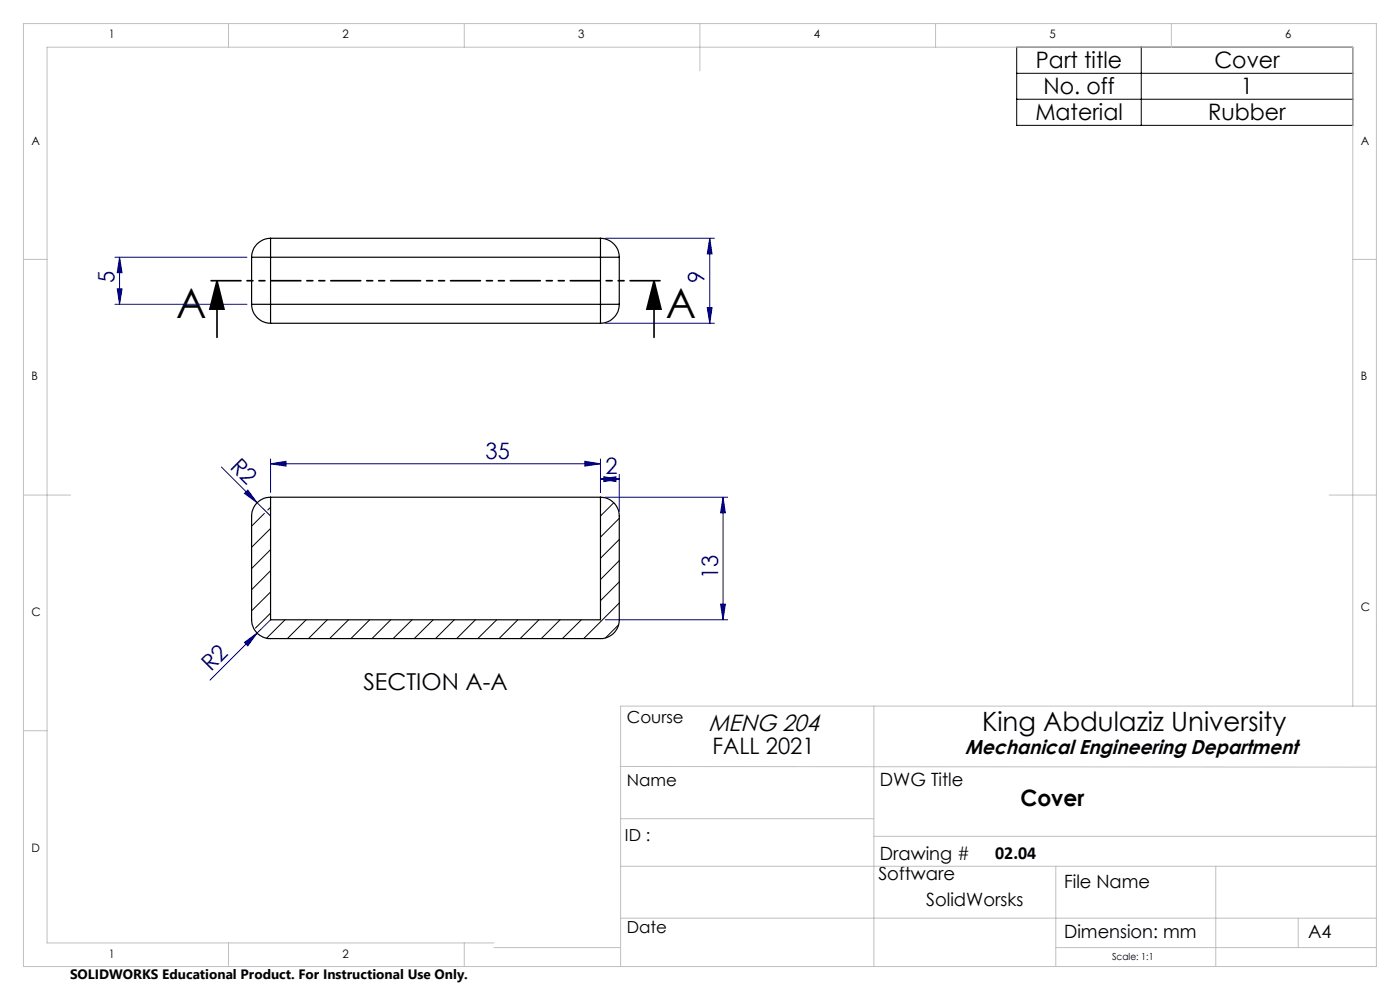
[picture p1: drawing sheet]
<svg xmlns="http://www.w3.org/2000/svg" width="297mm" height="210mm" viewBox="0 0 297 210" stroke-linecap="round" stroke-linejoin="round" font-family="sans-serif">
<path d="M46 59.6l1.5 6h-3zM46 59.6v12M138.7 59.6l1.5 6h-3zM138.7 59.6v12" fill="none" stroke="#000" stroke-width=".35"/>
<g fill="none" stroke="#000080" stroke-width=".21">
<path d="M24.4 54.6h28M25.4 54.6l.5 3.2h-1zM25.4 54.6v9.9M128.4 50.5h23.2M150.6 50.5l.5 3.4h-1.1zM150.6 50.5v18.1M24.4 64.5h28M24.9 61.3h1l-.5 3.2zM128.4 68.6h23.2M150 65.3h1.1l-.5 3.3zM47 99.1l7.5 7.5M57.4 98.4l3.3-.5v1z"/>
<path d="M57.4 97.4v7.1M57.4 98.4h70M124.1 97.9l3.3 .5-3.3 .5zM127.4 97.4v7.1M51.9 104.7l.7-.7 1.9 2.6zM54.5 106.6l2.9 2.9M127.4 101.6l3.3-.5v1.1zM127.4 101.6h4M128.1 101.1l3.3 .5-3.3 .6zM128.4 105.5h26M131.4 100.6v7.9M153.4 105.5l.5 3.3h-1z"/>
<path d="M153.4 105.5v26M51.9 136.3l2.6-2-1.9 2.7zM54.5 134.3l-9.9 10M57.4 131.5l-2.9 2.8M128.4 131.5h26M152.9 128.2h1l-.5 3.3z"/>
</g>
<path d="M215.7 10h71.3v16.6h-71.3zM215.7 15.5h71.3M242.1 10v16.6M215.7 21.1h71.3" fill="none" stroke="#000" stroke-width=".21"/>
<path d="M140.8 59.5h-96.8" fill="none" stroke="#000" stroke-width=".35" stroke-dasharray="6.3 1.3 1.3 1.3 1.3 1.3" stroke-dashoffset="-.7"/>
<g fill="none" stroke="#c0c0c0" stroke-width=".21">
<path d="M5 5h287v200h-287zM48.5 5v5M98.5 5v5M148.5 5v10M198.5 5v5M248.5 5v5M5 55h5M287 55h5M5 105h10M282 105h10M5 155h5M185.4 149.8v55.2"/>
<path d="M287 149.8v-139.8h-277v190h94.8M292 149.8h-160.3v55.2M131.5 162.6l160.5 .1M131.7 173.7h53.7M185.4 177.4h106.6M131.7 183.8h160.3M131.7 194.8h160.3M224 183.8v21.2M257.9 183.8v21.2M275.4 194.8v6.2M48.5 200v5M98.5 200v5"/>
<path d="M104.8 201h26.9M224 201h68"/>
</g>
<path d="M138.7 59.6l1.5 6h-3zM46 59.6l1.5 6h-3z" fill="#000"/>
<g fill="#000080">
<path d="M51.9 104.7l.7-.7 1.9 2.6z"/>
<path d="M51.9 136.3l2.6-2-1.9 2.7z"/>
<path d="M124.1 97.9l3.3 .5-3.3 .5zM57.4 98.4l3.3-.5v1z"/>
<path d="M128.1 101.1l3.3 .5-3.3 .6zM127.4 101.6l3.3-.5v1.1z"/>
<path d="M150 65.3h1.1l-.5 3.3zM150.6 50.5l.5 3.4h-1.1zM24.9 61.3h1l-.5 3.2zM25.4 54.6l.5 3.2h-1z"/>
<path d="M152.9 128.2h1l-.5 3.3zM153.4 105.5l.5 3.3h-1z"/>
</g>
<g fill="none" stroke="#000" stroke-width=".25">
<path d="M53.4 54.6h4M53.4 54.6v9.9M57.4 50.5v4.1M57.4 50.5a4 4 0 0 0-4 4.1M57.4 54.6h70M57.4 50.5h70M57.4 54.6v9.9M127.4 54.6h4M127.4 50.5v4.1M127.4 50.5a4 4 0 0 1 4 4.1M127.4 54.6v9.9M131.4 54.6v9.9"/>
<path d="M53.4 64.5h4M53.4 64.5a4 4 0 0 0 4 4.1M57.4 64.5v4.1M57.4 68.6h70M57.4 64.5h70M127.4 64.5h4M127.4 64.5v4.1M131.4 64.5a4 4 0 0 1-4 4.1M57.4 105.5a4 4 0 0 0-4 4v22a4 4 0 0 0 4 4h70a4 4 0 0 0 4-4v-22a4 4 0 0 0-4-4M57.4 105.5v26h70v-26M57.4 105.5h70"/>
</g>
<g fill="none" stroke="#000" stroke-width=".21">
<path d="M56.1 108.9l-2.7 2.7M57.4 107.6l-.6 .6M57.4 112.1l-4 4M57.4 116.6l-4 4M130.2 106.6l-2.8 2.9M131.4 110l-4 3.9M131.4 114.4l-4 4M131.4 118.9l-4 4M57.4 121.1l-4 4M57.4 125.6l-4 4M57.4 130.1l-3.2 3.1M60.5 131.5l-3.9 3.9"/>
<path d="M64.9 131.5l-3.9 4M69.4 131.5l-4 4M73.9 131.5l-4 4M78.4 131.5l-4 4M82.9 131.5l-4 4M87.4 131.5l-4 4M91.9 131.5l-4 4M96.4 131.5l-4 4M100.9 131.5l-4 4M105.4 131.5l-4 4M109.9 131.5l-4 4M114.3 131.5l-4 4"/>
<path d="M118.8 131.5l-4 4M123.3 131.5l-4 4M131.2 132.5l-2.8 2.8M131.4 123.4l-4 4M131.4 127.9l-7.6 7.6"/>
</g>
<g font-size="8.7">
<text x="37.4" y="67.5">A</text>
<text x="141.2" y="67.5">A</text>
</g>
<text font-size="5.6" x="208.3" y="155">King Abdulaziz University</text>
<text font-size="5" x="150.3" y="155">MENG 204</text>
<text font-size="4.9" x="77.1" y="146.5">SECTION A-A</text>
<g font-size="4.8">
<text x="219.8" y="14.4">Part title</text>
<text x="257.6" y="14.4">Cover</text>
<text x="221.4" y="19.9">No. off</text>
<text x="263.3" y="19.9">1</text>
<text x="219.6" y="25.4">Material</text>
<text x="256.3" y="25.4">Rubber</text>
<text x="151.1" y="159.9">FALL 2021</text>
<text x="216.5" y="171.1">Cover</text>
</g>
<g font-size="4.8" fill="#000080">
<text x="24.3" y="60" transform="rotate(-90 24.3 60)">5</text>
<text x="149.5" y="60" transform="rotate(-90 149.5 60)">9</text>
<text x="48.6" y="99.2" transform="rotate(45 48.6 99.2)">R2</text>
<text x="103" y="97.3">35</text>
<text x="128.5" y="100.5">2</text>
<text x="152.3" y="122.8" transform="rotate(-90 152.3 122.8)">13</text>
<text x="44.8" y="142.6" transform="rotate(-45 44.8 142.6)">R2</text>
</g>
<text font-size="4.3" x="204.8" y="159.8">Mechanical Engineering Department</text>
<g font-size="3.9">
<text x="186.7" y="166.8">DWG Title</text>
<text x="186.7" y="182.4">Drawing #</text>
<text x="211.1" y="182.2">02.04</text>
<text x="186.3" y="186.7">Software</text>
<text x="225.7" y="188.3">File Name</text>
<text x="196.5" y="192.2">SolidWorsks</text>
<text x="225.7" y="199.1">Dimension: mm</text>
<text x="277.5" y="199.1">A4</text>
</g>
<g font-size="3.5">
<text x="133" y="153.3">Course</text>
<text x="133" y="166.7">Name</text>
<text x="132.6" y="178.3">ID :</text>
<text x="133" y="197.8">Date</text>
</g>
<text font-size="2.9" x="14.9" y="207.6">SOLIDWORKS Educational Product. For Instructional Use Only.</text>
<g font-size="2.5">
<text x="23.1" y="8.2">1</text>
<text x="72.7" y="8.2">2</text>
<text x="122.7" y="8.2">3</text>
<text x="172.7" y="8.2">4</text>
<text x="222.7" y="8.2">5</text>
<text x="272.7" y="8.2">6</text>
<text x="6.7" y="30.7">A</text>
<text x="288.7" y="30.7">A</text>
<text x="6.7" y="80.7">B</text>
<text x="288.7" y="80.7">B</text>
<text x="6.7" y="130.7">C</text>
<text x="288.7" y="129.7">C</text>
<text x="6.7" y="180.7">D</text>
<text x="23.1" y="203.2">1</text>
<text x="72.7" y="203.2">2</text>
</g>
<text font-size="2.1" x="235.9" y="203.6">Scale: 1:1</text>
</svg>
